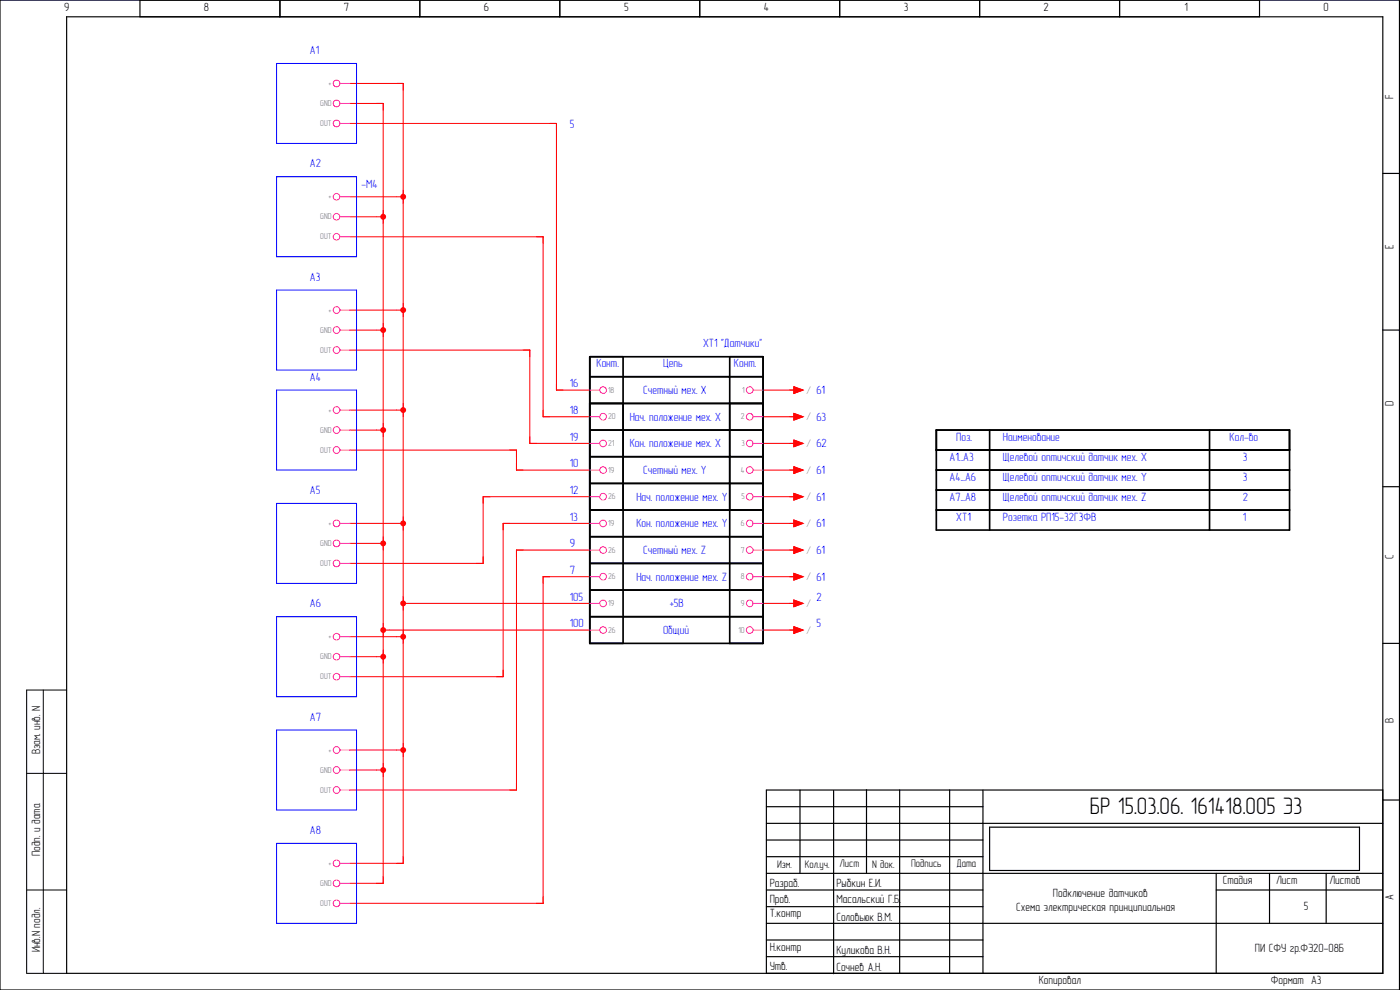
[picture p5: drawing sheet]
<svg xmlns="http://www.w3.org/2000/svg" width="420mm" height="297mm" viewBox="0 0 420 297" stroke-linecap="round" stroke-linejoin="round" font-family="sans-serif">
<g fill="none" stroke="#000" stroke-width=".35">
<path d="M0 0h420v297h-420zM20 5h395v287h-395zM42 0v5M84 0v5M126 0v5M168 0v5M210 0v5M252 0v5M294 0v5M336 0v5M378 0v5M415 52h5"/>
<path d="M415 99h5M415 146h5M415 193h5M240.1 237v25M250.2 237.2v55M260 236.9v25M270 237v55M285 237v55M295 237v55M415 237h-185v55M230 252h65M230 242h65"/>
<path d="M230 247h185M230 257h65M297 248.2h111v13h-111zM415 240h5M230 277h185M230 262h185M230 272h65M230 267h65M365 262v30M365 267h50M381 262v15M398 262v15"/>
<path d="M230 287h65M230 282h65"/>
</g>
<path d="M13 207v85M20 207h-12v85h12M8 232h12M8 267h12" fill="none" stroke="#000" stroke-width=".3"/>
<g fill="none" stroke="#f00" stroke-width=".3">
<path d="M105 31h10v234h-10M105 25h16v234h-16M105 37h62v80h10M105 59h14M105 65h10M105 71h58v54h14M105 99h8M105 93h14M105 105h54v28h18M229 117h10M105 129h8M105 123h14"/>
<path d="M105 135h50v6h22M229 125h10M229 133h10M105 157h14M177 157h-26v46h-46M177 149h-32v20h-40M229 157h10M229 141h10M229 149h10M105 163h8M177 173h-14v98h-58M177 165h-22v72h-50"/>
<path d="M229 165h10M229 173h10M105 197h8M105 191h14M117 189h60M123 181h54M229 181h10M229 189h10M105 231h8M105 225h14"/>
</g>
<g fill="none" stroke="#000" stroke-width=".5">
<path d="M177 107h52v86h-52zM177 113h52M187 107v86M219 107v86M177 121h52M177 129h52M177 137h52M177 145h52M177 153h52M177 161h52M177 169h52M177 177h52"/>
<path d="M177 185h52"/>
</g>
<circle cx="115" cy="65" r=".88" fill="#f00"/>
<path d="M113 99h2M115 97v4" fill="none" stroke="#f00" stroke-width=".3"/>
<circle cx="115" cy="99" r=".88" fill="#f00"/>
<path d="M113 129h2M115 127v4" fill="none" stroke="#f00" stroke-width=".3"/>
<circle cx="115" cy="129" r=".88" fill="#f00"/>
<path d="M113 163h2M115 161v4" fill="none" stroke="#f00" stroke-width=".3"/>
<circle cx="115" cy="163" r=".88" fill="#f00"/>
<path d="M113 197h2M115 195v4" fill="none" stroke="#f00" stroke-width=".3"/>
<circle cx="115" cy="197" r=".88" fill="#f00"/>
<path d="M113 231h2M115 229v4" fill="none" stroke="#f00" stroke-width=".3"/>
<circle cx="115" cy="231" r=".88" fill="#f00"/>
<path d="M119 25h2v2M119 59h2M121 57v4M115 263v2h-2" fill="none" stroke="#f00" stroke-width=".3"/>
<circle cx="121" cy="59" r=".88" fill="#f00"/>
<path d="M119 93h2M121 91v4" fill="none" stroke="#f00" stroke-width=".3"/>
<circle cx="121" cy="93" r=".88" fill="#f00"/>
<path d="M119 123h2M121 121v4" fill="none" stroke="#f00" stroke-width=".3"/>
<circle cx="121" cy="123" r=".88" fill="#f00"/>
<path d="M119 157h2M121 155v4" fill="none" stroke="#f00" stroke-width=".3"/>
<circle cx="121" cy="157" r=".88" fill="#f00"/>
<path d="M119 191h2M121 189v4" fill="none" stroke="#f00" stroke-width=".3"/>
<circle cx="121" cy="191" r=".88" fill="#f00"/>
<path d="M119 225h2M121 223v4" fill="none" stroke="#f00" stroke-width=".3"/>
<circle cx="121" cy="225" r=".88" fill="#f00"/>
<g fill="none" stroke="#f00" stroke-width=".3">
<path d="M165 37h2v2M161 71h2v2M157 105h2v2M167 115v2h2M153 135h2v2M155 139v2h2M159 131v2h2M163 123v2h2M153 157h-2v2M121 179v4M157 165h-2v2M165 173h-2v2"/>
<path d="M121 181h2M151 201v2h-2M155 235v2h-2M121 257v2h-2M163 269v2h-2"/>
</g>
<circle cx="121" cy="181" r=".87" fill="#f00"/>
<path d="M115 187v4M115 189h2" fill="none" stroke="#f00" stroke-width=".3"/>
<circle cx="115" cy="189" r=".88" fill="#f00"/>
<g fill="none" stroke="#f00" stroke-width=".3">
<path d="M237 117h1.2M238.2 116l2.8 1-2.8 1zM237 125h1.2M237 133h1.2M238.2 124l2.8 1-2.8 1zM238.2 132l2.8 1-2.8 1zM147 149h-2v2M237 149h1.2M237 141h1.2M237 157h1.2M238.2 140l2.8 1-2.8 1zM238.2 148l2.8 1-2.8 1z"/>
<path d="M238.2 156l2.8 1-2.8 1zM145 167v2h-2M237 165h1.2M237 173h1.2M238.2 164l2.8 1-2.8 1zM238.2 172l2.8 1-2.8 1zM237 181h1.2M237 189h1.2M238.2 180l2.8 1-2.8 1zM238.2 188l2.8 1-2.8 1z"/>
</g>
<path d="M281 135h106M281 129h106v30h-106zM297 129v30M363 129v30M281 141h106M281 147h106M281 153h106" fill="none" stroke="#000" stroke-width=".5"/>
<path d="M83 19h24v24h-24zM83 53h24v24h-24zM83 87h24v24h-24zM83 117h24v24h-24zM83 151h24v24h-24zM83 185h24v24h-24zM83 219h24v24h-24zM83 253h24v24h-24z" fill="none" stroke="#00f" stroke-width=".3"/>
<g fill="none" stroke="#f0f" stroke-width=".3">
<path d="M102 25h3M102 31h3M102 37h3M102 59h3M102 65h3M102 71h3M102 93h3M102 99h3M102 105h3M177 117h3M226 117h3M102 123h3"/>
<path d="M102 129h3M102 135h3M177 125h3M177 133h3M226 125h3M226 133h3M102 157h3M177 141h3M177 149h3M177 157h3M226 141h3M226 149h3"/>
<path d="M226 157h3M102 163h3M102 169h3M177 165h3M177 173h3M226 165h3M226 173h3M102 191h3M102 197h3M177 181h3M177 189h3M226 181h3"/>
<path d="M226 189h3M102 203h3M102 225h3M102 231h3M102 237h3M102 259h3M102 265h3M102 271h3"/>
<circle cx="101" cy="37" r="1"/>
<circle cx="101" cy="25" r="1"/>
<circle cx="101" cy="31" r="1"/>
<circle cx="101" cy="59" r="1"/>
<circle cx="101" cy="71" r="1"/>
<circle cx="101" cy="65" r="1"/>
<circle cx="101" cy="99" r="1"/>
<circle cx="101" cy="93" r="1"/>
<circle cx="101" cy="105" r="1"/>
<circle cx="181" cy="117" r="1"/>
<circle cx="225" cy="117" r="1"/>
<circle cx="101" cy="129" r="1"/>
<circle cx="101" cy="123" r="1"/>
<circle cx="101" cy="135" r="1"/>
<circle cx="181" cy="133" r="1"/>
<circle cx="181" cy="125" r="1"/>
<circle cx="225" cy="133" r="1"/>
<circle cx="225" cy="125" r="1"/>
<circle cx="101" cy="157" r="1"/>
<circle cx="181" cy="157" r="1"/>
<circle cx="181" cy="141" r="1"/>
<circle cx="181" cy="149" r="1"/>
<circle cx="225" cy="157" r="1"/>
<circle cx="225" cy="141" r="1"/>
<circle cx="225" cy="149" r="1"/>
<circle cx="101" cy="163" r="1"/>
<circle cx="101" cy="169" r="1"/>
<circle cx="181" cy="173" r="1"/>
<circle cx="181" cy="165" r="1"/>
<circle cx="225" cy="173" r="1"/>
<circle cx="225" cy="165" r="1"/>
<circle cx="101" cy="191" r="1"/>
<circle cx="101" cy="197" r="1"/>
<circle cx="181" cy="181" r="1"/>
<circle cx="181" cy="189" r="1"/>
<circle cx="225" cy="181" r="1"/>
<circle cx="225" cy="189" r="1"/>
<circle cx="101" cy="203" r="1"/>
<circle cx="101" cy="225" r="1"/>
<circle cx="101" cy="231" r="1"/>
<circle cx="101" cy="237" r="1"/>
<circle cx="101" cy="259" r="1"/>
<circle cx="101" cy="265" r="1"/>
<circle cx="101" cy="271" r="1"/>
</g>
<g fill="#f00" stroke="#f00" stroke-width=".3">
<path d="M238.2 116l2.8 1-2.8 1z"/>
<path d="M238.2 124l2.8 1-2.8 1z"/>
<path d="M238.2 132l2.8 1-2.8 1z"/>
<path d="M238.2 140l2.8 1-2.8 1z"/>
<path d="M238.2 148l2.8 1-2.8 1z"/>
<path d="M238.2 156l2.8 1-2.8 1z"/>
<path d="M238.2 164l2.8 1-2.8 1z"/>
<path d="M238.2 172l2.8 1-2.8 1z"/>
<path d="M238.2 180l2.8 1-2.8 1z"/>
<path d="M238.2 188l2.8 1-2.8 1z"/>
</g>
<text font-size="7.1" x="327.1" y="244.2">БР 15.03.06. 161418.005 Э3</text>
<g font-size="3.6">
<text x="19.2" y="3.3">9</text>
<text x="61.2" y="3.3">8</text>
<text x="103.2" y="3.3">7</text>
<text x="145.2" y="3.3">6</text>
<text x="187.3" y="3.3">5</text>
<text x="229.2" y="3.3">4</text>
<text x="271.3" y="3.3">3</text>
<text x="313.2" y="3.3">2</text>
<text x="355.5" y="3.3">1</text>
<text x="397.2" y="3.3">0</text>
<text x="418.2" y="29.7" transform="rotate(-90 418.2 29.7)">F</text>
<text x="418.2" y="74.7" transform="rotate(-90 418.2 74.7)">E</text>
<text x="418.2" y="121.8" transform="rotate(-90 418.2 121.8)">D</text>
<text x="418.2" y="167.7" transform="rotate(-90 418.2 167.7)">C</text>
<text x="418.2" y="216.8" transform="rotate(-90 418.2 216.8)">B</text>
<text x="12.1" y="226.3" transform="rotate(-90 12.1 226.3)">Взам. инв. N</text>
<text x="12.1" y="256.9" transform="rotate(-90 12.1 256.9)">Подп. и дата</text>
<text x="231" y="266">Разраб.</text>
<text x="251" y="266">Рыбкин Е.И.</text>
<text x="316" y="269.3">Подключение датчиков</text>
<text x="367" y="265.3">Стадия</text>
<text x="383" y="265.3">Лист</text>
<text x="399" y="265.3">Листов</text>
<text x="418.2" y="269.9" transform="rotate(-90 418.2 269.9)">A</text>
<text x="231" y="271">Пров.</text>
<text x="231" y="275.3">Т.контр</text>
<text x="251" y="271">Масальский Г.Б.</text>
<text x="305" y="273.3">Схема электрическая принципиальная</text>
<text x="391.3" y="273">5</text>
<text x="251" y="276.3">Соловьюк В.М.</text>
<text x="12.1" y="285.8" transform="rotate(-90 12.1 285.8)">Инв.N подл.</text>
<text x="231" y="285.3">Н.контр</text>
<text x="251" y="286.3">Куликова В.Н.</text>
<text x="376.6" y="285.8">ПИ СФУ гр.ФЭ20-08Б</text>
<text x="231" y="291">Утв.</text>
<text x="251" y="291.3">Сочнев А.Н.</text>
<text x="311.7" y="295.2">Копировал</text>
<text x="381.4" y="295.3">Формат А3</text>
</g>
<g font-size="3.6" fill="#00f">
<text x="93" y="16.3">А1</text>
<text x="171" y="38.3">5</text>
<text x="93" y="50.3">А2</text>
<text x="108.5" y="56.5">-M4</text>
<text x="93" y="84.3">А3</text>
<text x="211" y="104.3">XT1 &quot;Датчики&quot;</text>
<text x="179" y="110.3">Конт.</text>
<text x="199" y="110.3">Цепь</text>
<text x="220.3" y="110">Конт.</text>
<text x="93" y="114.3">А4</text>
<text x="171" y="116.3">16</text>
<text x="193" y="118.3">Счетный мех. X</text>
<text x="245" y="118.3">61</text>
<text x="171" y="124.3">18</text>
<text x="189" y="126.3">Нач. положение мех. Х</text>
<text x="245" y="126.3">63</text>
<text x="171" y="132.3">19</text>
<text x="189" y="134.3">Кон. положение мех. Х</text>
<text x="245" y="134.3">62</text>
<text x="287" y="132.3">Поз.</text>
<text x="301" y="132.3">Наименование</text>
<text x="369" y="132.3">Кол-во</text>
<text x="171" y="140.3">10</text>
<text x="193" y="142.3">Счетный мех. Y</text>
<text x="245" y="142.3">61</text>
<text x="285" y="138.3">A1...A3</text>
<text x="301" y="138.3">Щелевой оптичский датчик мех. X</text>
<text x="373" y="138.3">3</text>
<text x="93" y="148.3">А5</text>
<text x="171" y="148.3">12</text>
<text x="285" y="144.3">A4...A6</text>
<text x="301" y="144.3">Щелевой оптичский датчик мех. Y</text>
<text x="373" y="144.3">3</text>
<text x="191" y="150.3">Нач. положение мех. Y</text>
<text x="245" y="150.3">61</text>
<text x="285" y="150.3">A7...A8</text>
<text x="301" y="150.3">Щелевой оптичский датчик мех. Z</text>
<text x="373" y="150.3">2</text>
<text x="171" y="156.3">13</text>
<text x="191" y="158.3">Кон. положение мех. Y</text>
<text x="245" y="158.3">61</text>
<text x="287" y="156.3">XT1</text>
<text x="301" y="156.3">Розетка РП15-32Г3ФВ</text>
<text x="373" y="156.3">1</text>
<text x="171" y="164.3">9</text>
<text x="193" y="166.3">Счетный мех. Z</text>
<text x="245" y="166.3">61</text>
<text x="171" y="172.3">7</text>
<text x="191" y="174.3">Нач. положение мех. Z</text>
<text x="245" y="174.3">61</text>
<text x="93" y="182.3">А6</text>
<text x="171" y="180.3">105</text>
<text x="201" y="182.3">+5В</text>
<text x="245" y="180.3">2</text>
<text x="171" y="188.3">100</text>
<text x="199" y="190.3">Общий</text>
<text x="245" y="188.3">5</text>
<text x="93" y="216.3">A7</text>
<text x="93" y="250.3">А8</text>
</g>
<g font-size="3.3">
<text x="233.2" y="260.3">Изм.</text>
<text x="241.5" y="260.3">Кол.уч.</text>
<text x="252" y="260.3">Лист</text>
<text x="261.7" y="260.3">N док.</text>
<text x="273.4" y="260">Подпись</text>
<text x="287" y="260">Дата</text>
</g>
<g font-size="2.6" fill="#767676">
<text x="98.6" y="25.8">+</text>
<text x="96.1" y="31.8">GND</text>
<text x="96.1" y="37.8">OUT</text>
<text x="98.6" y="59.8">+</text>
<text x="96.1" y="65.8">GND</text>
<text x="96.1" y="71.8">OUT</text>
<text x="98.6" y="93.8">+</text>
<text x="96.1" y="99.8">GND</text>
<text x="96.1" y="105.8">OUT</text>
<text x="182.5" y="117.8">18</text>
<text x="222.7" y="117.8">1</text>
<text x="98.6" y="123.8">+</text>
<text x="182.5" y="125.8">20</text>
<text x="222.4" y="125.8">2</text>
<text x="96.1" y="129.8">GND</text>
<text x="96.1" y="135.8">OUT</text>
<text x="182.5" y="133.8">21</text>
<text x="222.5" y="133.8">3</text>
<text x="182.5" y="141.8">19</text>
<text x="222.4" y="141.8">4</text>
<text x="182.5" y="149.8">26</text>
<text x="222.5" y="149.8">5</text>
<text x="98.6" y="157.8">+</text>
<text x="182.5" y="157.8">19</text>
<text x="222.4" y="157.8">6</text>
<text x="96.1" y="163.8">GND</text>
<text x="182.5" y="165.8">26</text>
<text x="222.4" y="165.8">7</text>
<text x="96.1" y="169.8">OUT</text>
<text x="182.5" y="173.8">26</text>
<text x="222.4" y="173.8">8</text>
<text x="182.5" y="181.8">19</text>
<text x="222.4" y="181.8">9</text>
<text x="98.6" y="191.8">+</text>
<text x="182.5" y="189.8">26</text>
<text x="221.6" y="189.8">10</text>
<text x="96.1" y="197.8">GND</text>
<text x="96.1" y="203.8">OUT</text>
<text x="98.6" y="225.8">+</text>
<text x="96.1" y="231.8">GND</text>
<text x="96.1" y="237.8">OUT</text>
<text x="98.6" y="259.8">+</text>
<text x="96.1" y="265.8">GND</text>
<text x="96.1" y="271.8">OUT</text>
</g>
<g font-size="2.6" fill="#7ca552">
<text x="242" y="117.8">/</text>
<text x="242" y="125.8">/</text>
<text x="242" y="133.8">/</text>
<text x="242" y="141.8">/</text>
<text x="242" y="149.8">/</text>
<text x="242" y="157.8">/</text>
<text x="242" y="165.8">/</text>
<text x="242" y="173.8">/</text>
<text x="242" y="181.8">/</text>
<text x="242" y="189.8">/</text>
</g>
</svg>
